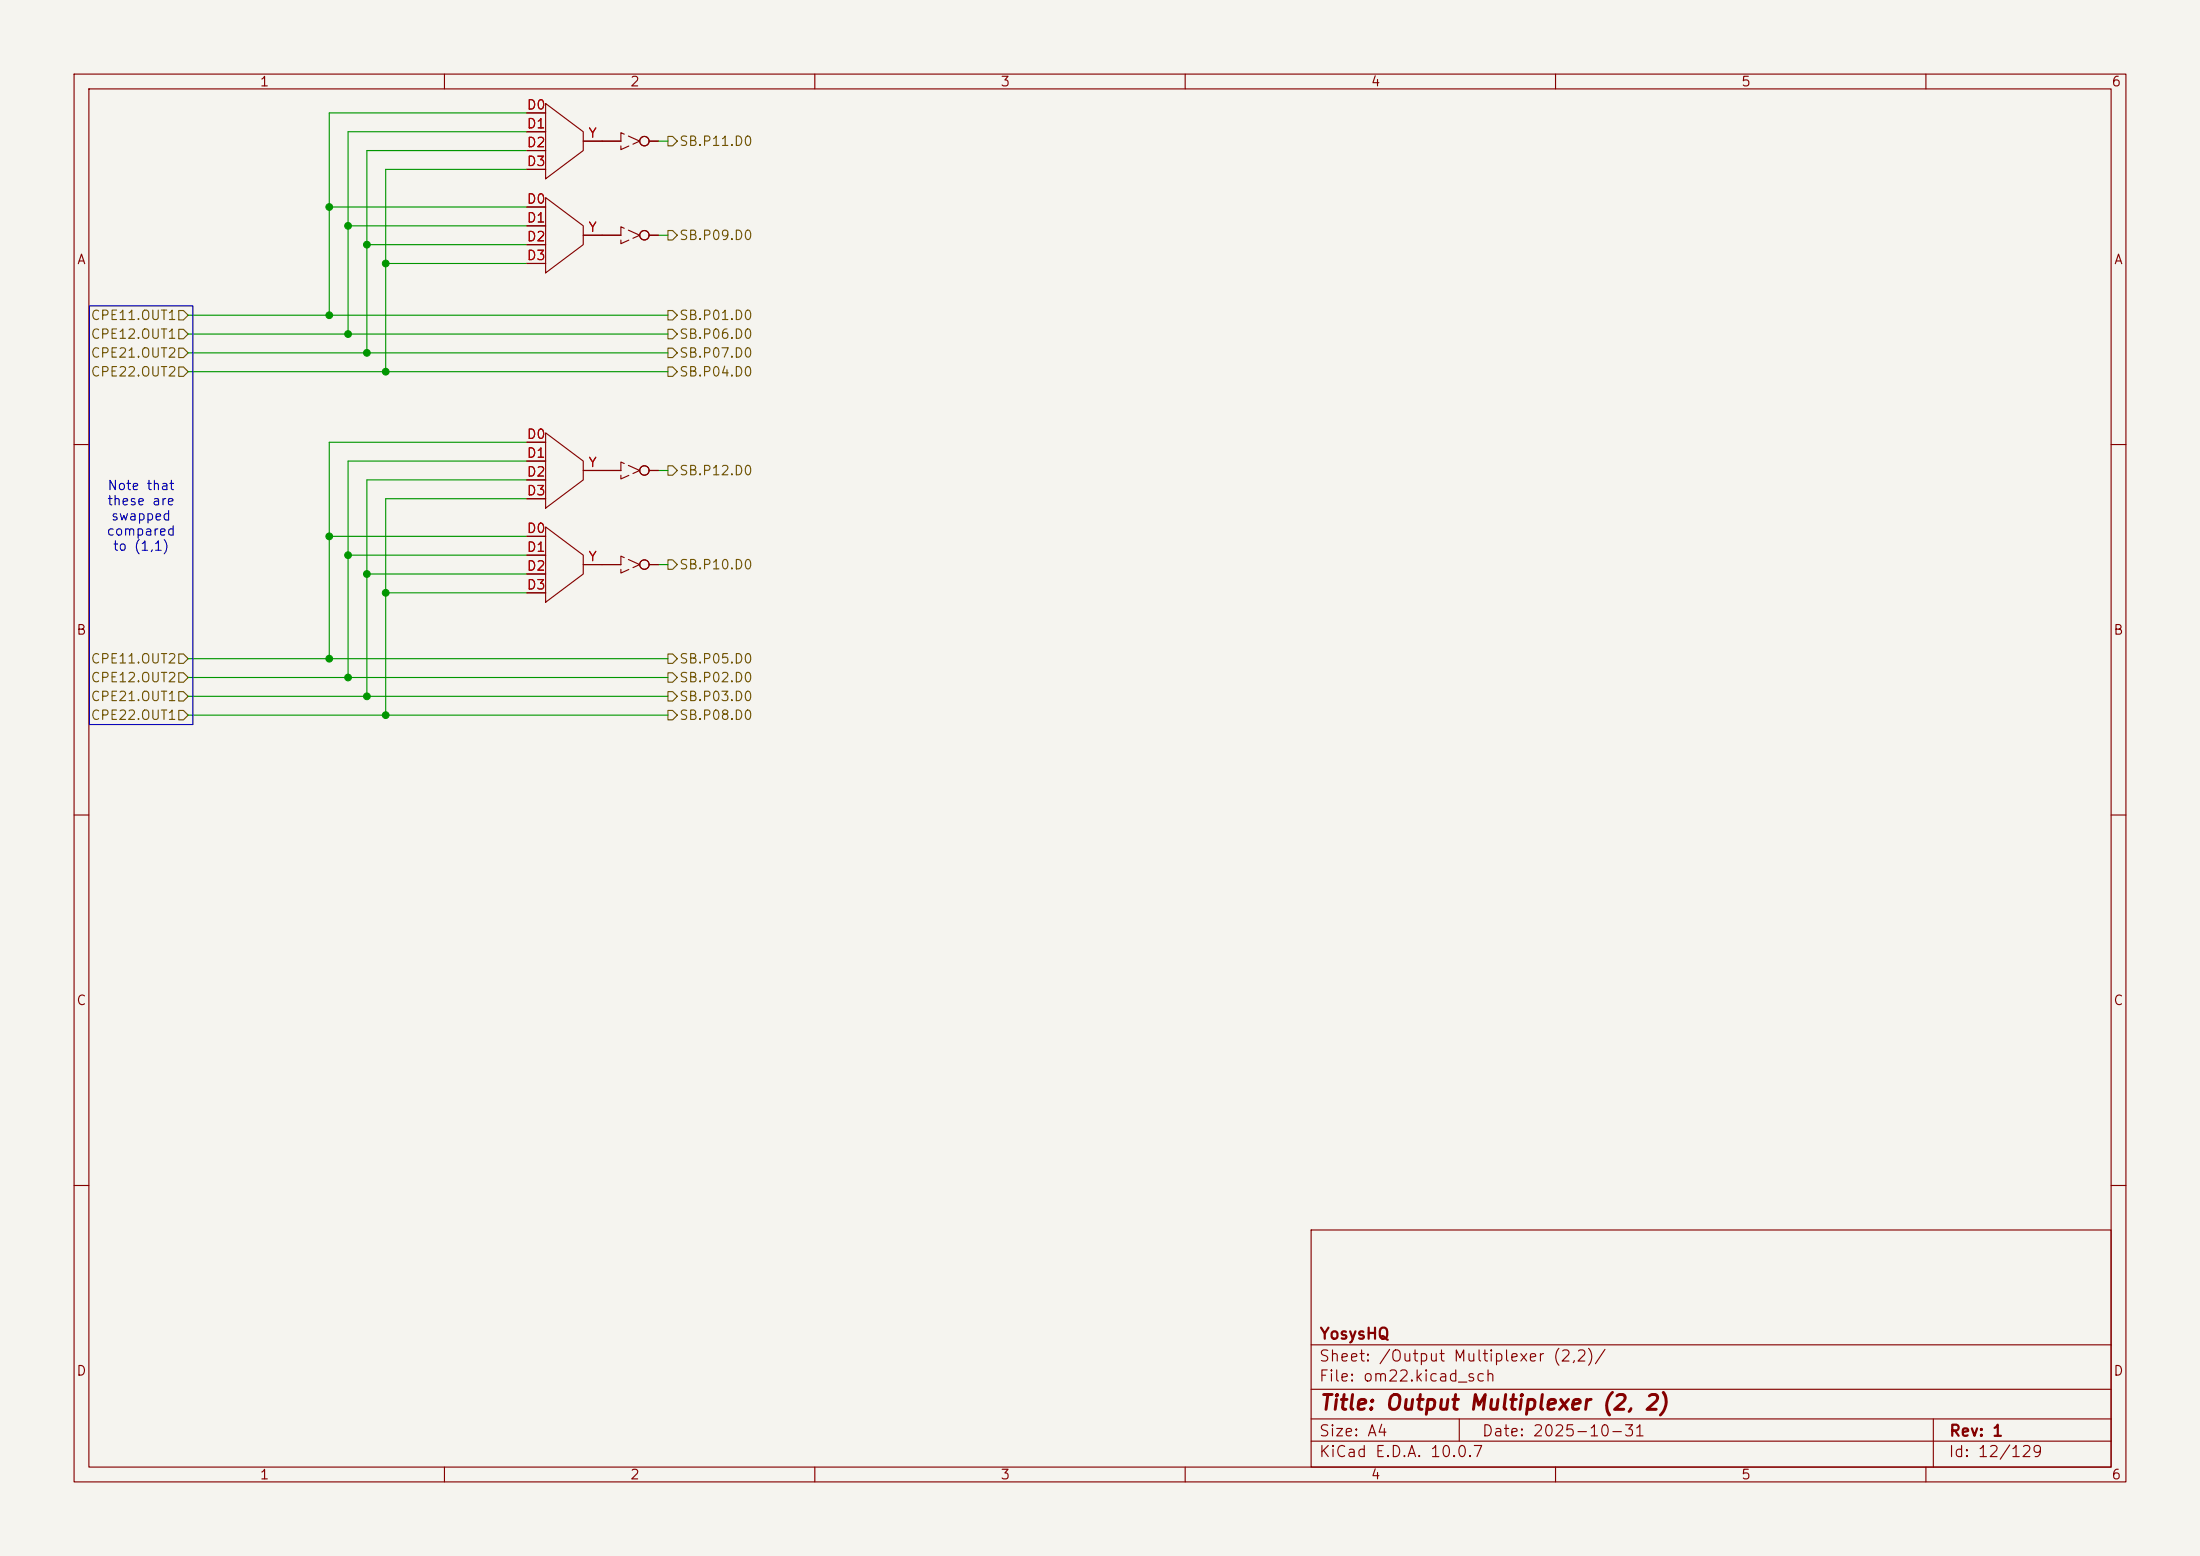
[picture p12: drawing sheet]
<svg xmlns="http://www.w3.org/2000/svg" width="297mm" height="210mm" viewBox="0 0 297 210" stroke-linecap="round" stroke-linejoin="round" font-family="sans-serif">
<path d="M0 0h297v210h-297z" fill="#f5f4ef" stroke="#f5f4ef" stroke-width=".14"/>
<g fill="none" stroke="#840000" stroke-width=".15">
<path d="M10 10h277v190h-277zM12 12h273v186h-273zM60 10v2M71.1 15.2h2.6M71.1 17.8h2.6M73.7 14l5 3.8v2.5l-5 3.8zM78.7 19.1h5.1M87.6 19.1h1.3M110 10v2M160 10v2M210 10v2M260 10v2"/>
<path d="M71.1 20.3h2.6M71.1 22.9h2.6M71.1 27.9h2.6M71.1 30.5h2.6M71.1 33h2.6M71.1 35.6h2.6M73.7 26.7l5 3.8v2.5l-5 3.8zM78.7 31.8h5.1M87.6 31.8h1.3M71.1 59.7h2.6M73.7 58.4l5 3.8v2.6l-5 3.8zM10 60h2"/>
<path d="M71.1 72.4h2.6M71.1 74.9h2.6M71.1 77.5h2.6M71.1 62.2h2.6M71.1 64.8h2.6M71.1 67.3h2.6M73.7 71.1l5 3.8v2.6l-5 3.8zM78.7 76.2h5.1M78.7 63.5h5.1M87.6 76.2h1.3M87.6 63.5h1.3M285 60h2"/>
<path d="M71.1 80h2.6M10 110h2M285 110h2M10 160h2M177 166h108v32h-108zM285 160h2M60 198v2M110 198v2M160 198v2M177 194.5h108M177 191.5h108M177 187.5h108"/>
<path d="M177 181.5h108M197 191.5v3M210 198v2M260 198v2M261 191.5v6.5"/>
<circle cx="87" cy="19" r=".63"/>
<circle cx="87" cy="31.7" r=".63"/>
<circle cx="87" cy="63.5" r=".63"/>
<circle cx="87" cy="76.2" r=".63"/>
</g>
<path d="M86.4 19.1l-2.6-1.2v2.3l2.6-1.1M86.4 31.8l-2.6-1.2v2.3l2.6-1.1M86.4 76.2l-2.6-1.1v2.2l2.6-1.1M86.4 63.5l-2.6-1.1v2.2l2.6-1.1" fill="none" stroke="#840000" stroke-width=".15" stroke-dasharray="1.7 .6"/>
<g fill="none" stroke="#725600" stroke-width=".15">
<path d="M90.2 18.4h.6l.6 .7-.6 .6h-.6zM90.2 31.1h.6l.6 .7-.6 .6h-.6zM24.1 47h.7l.6 .6-.6 .7h-.7zM24.1 41.9h.7l.6 .6-.6 .7h-.7zM24.1 49.5h.7l.6 .7-.6 .6h-.7zM24.1 44.5h.7l.6 .6-.6 .6h-.7zM90.2 41.9h.6l.6 .6-.6 .7h-.6zM90.2 47h.6l.6 .6-.6 .7h-.6zM90.2 49.5h.6l.6 .7-.6 .6h-.6zM90.2 44.5h.6l.6 .6-.6 .6h-.6zM90.2 62.9h.6l.6 .6-.6 .6h-.6zM90.2 75.6h.6l.6 .6-.6 .6h-.6z"/>
<path d="M24.1 93.3h.7l.6 .7-.6 .6h-.7zM24.1 95.9h.7l.6 .6-.6 .7h-.7zM24.1 88.3h.7l.6 .6-.6 .6h-.7zM24.1 90.8h.7l.6 .6-.6 .7h-.7zM90.2 90.8h.6l.6 .6-.6 .7h-.6zM90.2 93.3h.6l.6 .7-.6 .6h-.6zM90.2 88.3h.6l.6 .6-.6 .6h-.6zM90.2 95.9h.6l.6 .6-.6 .7h-.6z"/>
</g>
<g fill="none" stroke="#009600" stroke-width=".15">
<path d="M71.1 17.8h-24.1v27.3M71.1 15.2h-26.7v27.3M88.9 19.1h1.3M44.4 27.9h26.7M47 30.5h24.1M49.5 33h21.6M52.1 35.6h19M71.1 20.3h-21.6v27.3M71.1 22.9h-19v27.3M88.9 31.8h1.3M25.4 42.5h64.8M25.4 45.1h64.8"/>
<path d="M25.4 47.6h64.8M25.4 50.2h64.8M71.1 59.7h-26.7v29.2M44.4 72.4h26.7M47 74.9h24.1M49.5 77.5h21.6M71.1 67.3h-19v29.2M71.1 62.2h-24.1v29.2M71.1 64.8h-21.6v29.2M88.9 63.5h1.3M88.9 76.2h1.3M25.4 94h64.8"/>
<path d="M25.4 88.9h64.8M25.4 91.4h64.8M25.4 96.5h64.8M52.1 80h19"/>
</g>
<path d="M12.1 41.3h13.9v56.5h-13.9z" fill="none" stroke="#0000c2" stroke-width=".15"/>
<g fill="#009600" stroke="#009600" stroke-width=".14">
<circle cx="44.4" cy="88.9" r=".46"/>
<circle cx="47" cy="74.9" r=".46"/>
<circle cx="44.4" cy="27.9" r=".46"/>
<circle cx="52.1" cy="35.6" r=".46"/>
<circle cx="47" cy="45.1" r=".46"/>
<circle cx="52.1" cy="50.2" r=".46"/>
<circle cx="49.5" cy="47.6" r=".46"/>
<circle cx="49.5" cy="33" r=".46"/>
<circle cx="44.4" cy="42.5" r=".46"/>
<circle cx="47" cy="30.5" r=".46"/>
<circle cx="49.5" cy="77.5" r=".46"/>
<circle cx="52.1" cy="96.5" r=".46"/>
<circle cx="52.1" cy="80" r=".46"/>
<circle cx="44.4" cy="72.4" r=".46"/>
<circle cx="47" cy="91.4" r=".46"/>
<circle cx="49.5" cy="94" r=".46"/>
</g>
<text font-size="2" fill="#840000" x="178" y="190.8">Title: Output Multiplexer (2, 2)</text>
<g font-size="1.5" fill="#840000">
<text x="178" y="184.1">Sheet: /Output Multiplexer (2,2)/</text>
<text x="178" y="181.1">YosysHQ</text>
<text x="178" y="186.8">File: om22.kicad_sch</text>
<text x="178" y="197">KiCad E.D.A. 10.0.7</text>
<text x="178" y="194.2">Size: A4</text>
<text x="200" y="194.2">Date: 2025-10-31</text>
<text x="263" y="197">Id: 12/129</text>
<text x="263" y="194.2">Rev: 1</text>
</g>
<g font-size="1.3" fill="#840000">
<text x="35" y="12">1</text>
<text x="85" y="12">2</text>
<text x="135" y="12">3</text>
<text x="185" y="12">4</text>
<text x="235" y="12">5</text>
<text x="285" y="12">6</text>
<text x="10.3" y="36">A</text>
<text x="285.3" y="36">A</text>
<text x="10.2" y="86">B</text>
<text x="285.2" y="86">B</text>
<text x="10.2" y="136">C</text>
<text x="285.2" y="136">C</text>
<text x="10.2" y="186">D</text>
<text x="285.2" y="186">D</text>
<text x="35" y="200">1</text>
<text x="85" y="200">2</text>
<text x="135" y="200">3</text>
<text x="185" y="200">4</text>
<text x="235" y="200">5</text>
<text x="285" y="200">6</text>
</g>
<g font-size="1.3" fill="#a90000">
<text x="71" y="15.1">D0</text>
<text x="71" y="17.6">D1</text>
<text x="71" y="20.2">D2</text>
<text x="71" y="22.7">D3</text>
<text x="79.3" y="18.9">Y</text>
<text x="71" y="27.8">D0</text>
<text x="71" y="30.3">D1</text>
<text x="71" y="32.9">D2</text>
<text x="71" y="35.4">D3</text>
<text x="79.3" y="31.6">Y</text>
<text x="71" y="59.6">D0</text>
<text x="71" y="62.1">D1</text>
<text x="71" y="64.6">D2</text>
<text x="79.3" y="63.4">Y</text>
<text x="71" y="67.2">D3</text>
<text x="71" y="72.3">D0</text>
<text x="71" y="74.8">D1</text>
<text x="71" y="77.3">D2</text>
<text x="79.3" y="76.1">Y</text>
<text x="71" y="79.9">D3</text>
</g>
<g font-size="1.3" fill="#725600">
<text x="91.6" y="20">SB.P11.D0</text>
<text x="91.6" y="32.7">SB.P09.D0</text>
<text x="12.2" y="43.5">CPE11.OUT1</text>
<text x="12.2" y="46">CPE12.OUT1</text>
<text x="91.6" y="43.5">SB.P01.D0</text>
<text x="91.6" y="46">SB.P06.D0</text>
<text x="12.2" y="48.6">CPE21.OUT2</text>
<text x="12.2" y="51.1">CPE22.OUT2</text>
<text x="91.6" y="48.6">SB.P07.D0</text>
<text x="91.6" y="51.1">SB.P04.D0</text>
<text x="91.6" y="64.5">SB.P12.D0</text>
<text x="91.6" y="77.2">SB.P10.D0</text>
<text x="12.2" y="89.9">CPE11.OUT2</text>
<text x="91.6" y="89.9">SB.P05.D0</text>
<text x="12.2" y="94.9">CPE21.OUT1</text>
<text x="12.2" y="92.4">CPE12.OUT2</text>
<text x="91.6" y="92.4">SB.P02.D0</text>
<text x="91.6" y="94.9">SB.P03.D0</text>
<text x="12.2" y="97.5">CPE22.OUT1</text>
<text x="91.6" y="97.5">SB.P08.D0</text>
</g>
<g font-size="1.3" fill="#0000c2">
<text x="14.4" y="68.5">these are</text>
<text x="14.4" y="66.5">Note that</text>
<text x="14.9" y="70.6">swapped</text>
<text x="14.3" y="72.6">compared</text>
<text x="15.1" y="74.7">to (1,1)</text>
</g>
</svg>
